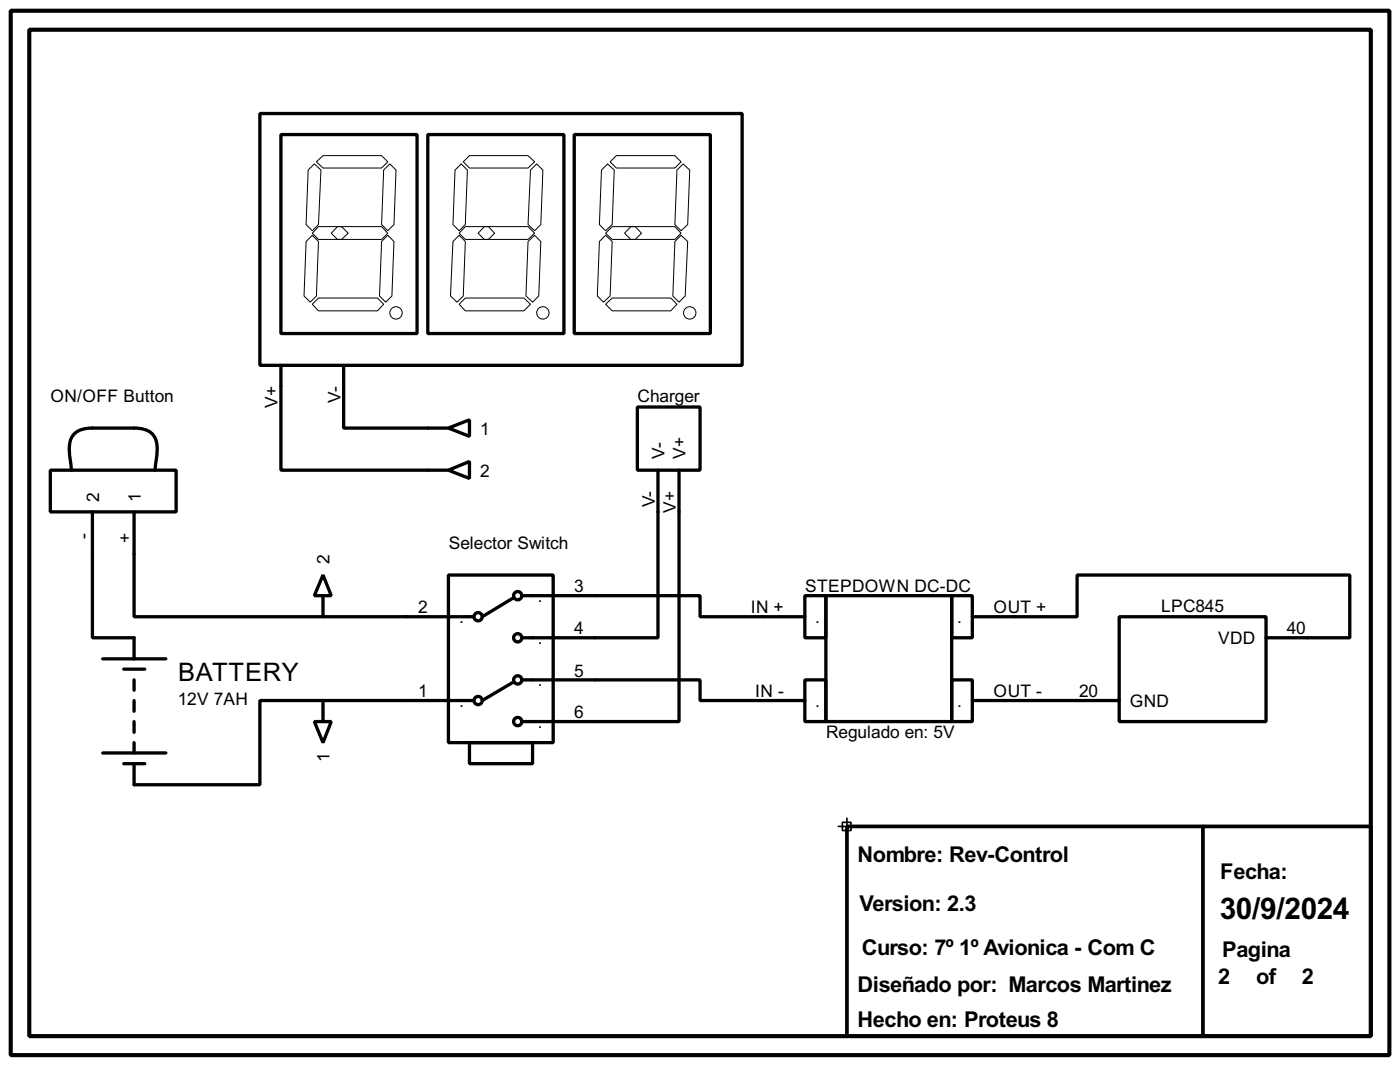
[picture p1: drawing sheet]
<svg xmlns="http://www.w3.org/2000/svg" width="170mm" height="129mm" viewBox="0 0 170 129" stroke-linecap="round" stroke-linejoin="round" font-family="sans-serif">
<g fill="none" stroke="#000" stroke-width=".4">
<path d="M31.5 13.8h58.5v30.5h-58.5zM34.1 16.3h16.5v24.1h-16.5zM51.9 16.3h16.5v24.1h-16.5zM69.6 16.3h16.5v24.1h-16.5zM6.1 57h15.3v5h-15.3zM8.7 57l-.2-1.1a5.6 5.6 0 0 1 .1-2.7 2.42 2.42 0 0 1 2.6-1.3h5.1a2.42 2.42 0 0 1 2.6 1.3 6.5 6.5 0 0 1-.1 3.3v.5M34.1 44.3v12.7h20.3M41.7 44.3v7.6h12.7M54.4 51.9l2.5-1v2zM54.4 57l2.5-1.1v2.1zM77.3 49.3h7.6v7.7h-7.6zM79.8 57v20.3h-16.5"/>
<path d="M82.3 57v30.4h-19M11.2 62v15.3h5.1v2.5M12.5 79.8h7.6M16.3 62v12.7h41.1M39.2 69.7l1 2.5h-2.1zM39.2 72.2v2.5M54.4 69.7h12.7v20.3h-12.7zM62.3 72.4l-3.8 2.3M63.3 72.2h21.6v2.5h12.7M97.6 72.2h2.5v5.1h-2.5zM100.1 72.2h15.3v15.2h-15.3zM115.4 72.2h2.5v5.1h-2.5z"/>
<path d="M117.9 74.7h12.7v-5h33v7.6h-10.1M135.7 74.7h17.8v12.7h-17.8zM12.5 91.2h7.6M15 81.1h2.6M15 92.5h2.6M16.3 82.4v1.2M16.3 84.9v1.3M16.3 87.4v1.3M16.3 90v1.2M38.1 87.4h2.1l-1 2.6zM39.2 84.9v2.5M56.9 90h7.7v2.5h-7.7z"/>
<path d="M57.4 84.9h-25.9v10.2h-15.2v-2.6M62.3 82.6l-3.8 2.3M63.3 82.4h21.6v2.5h12.7M97.6 82.4h2.5v5h-2.5zM115.4 82.4h2.5v5h-2.5zM117.9 84.9h17.8"/>
<circle cx="57.9" cy="74.7" r=".5"/>
<circle cx="62.7" cy="72.2" r=".5"/>
<circle cx="62.7" cy="77.3" r=".5"/>
<circle cx="57.9" cy="84.9" r=".5"/>
<circle cx="62.7" cy="82.4" r=".5"/>
<circle cx="62.7" cy="87.4" r=".5"/>
</g>
<path d="M1.3 1.3h167.1v126.5h-167.1zM3.6 3.6h162.6v121.9h-162.6z" fill="none" stroke="#000" stroke-width=".5"/>
<g fill="none" stroke="#000" stroke-width=".12">
<path d="M38.4 19.6l.8-.7h7.1l.7 .7-.7 .8h-7.1zM56.2 19.6l.7-.7h7.1l.8 .7-.8 .8h-7.1zM74 19.6l.7-.7h7.1l.8 .7-.8 .8h-7.1zM37.1 29.3l.8-.8 .7 .8-.2 6.6-.8 .7-.7-.7zM37.4 20.6l.7-.7 .8 .7-.3 6.6-.7 .8-.8-.8zM37.9 36.9l.7-.8h7.2l.7 .8-.7 .8h-7.2zM38.6 27.5h2.8l.8 .8-.8 .7h-2.8l-.7-.7zM40.9 27.5h5.4l.7 .8-.7 .7h-5.4l-.7-.7zM46.3 29.3l.7-.8 .8 .8-.3 6.6-.7 .7-.8-.7zM46.5 20.6l.8-.7 .7 .7-.2 6.6-.8 .8-.7-.8zM54.9 29.3l.8-.8 .7 .8-.2 6.6-.8 .7-.8-.7zM55.2 20.6l.7-.7 .8 .7-.3 6.6-.7 .8-.8-.8z"/>
<path d="M56.4 27.5h2.8l.8 .8-.8 .7h-2.8l-.7-.7zM56.4 36.1h7.1l.8 .8-.8 .8h-7.1l-.7-.8zM58.7 27.5h5.3l.8 .8-.8 .7h-5.3l-.7-.7zM64 29.3l.8-.8 .8 .8-.3 6.6-.7 .7-.8-.7zM64.3 20.6l.8-.7 .7 .7-.2 6.6-.8 .8-.8-.8zM72.9 20.6l.8-.7 .8 .7-.3 6.6-.8 .8-.7-.8zM73.4 28.5l.8 .8-.2 6.6-.8 .7-.8-.7 .3-6.6zM73.4 36.9l.8-.8h7.1l.8 .8-.8 .8h-7.1zM74.2 27.5h2.8l.8 .8-.8 .7h-2.8l-.8-.7zM76.5 27.5h5.3l.8 .8-.8 .7h-5.3l-.8-.7zM81.8 29.3l.8-.8 .8 .8-.3 6.6-.8 .7-.7-.7zM82.1 20.6l.7-.7 .8 .7-.2 6.6-.8 .8-.8-.8z"/>
<circle cx="48" cy="37.9" r=".75"/>
<circle cx="65.8" cy="37.9" r=".75"/>
<circle cx="83.6" cy="37.9" r=".75"/>
</g>
<path d="M102.7 100.1h63.5v25.4h-63.5zM145.8 100.1v25.4" fill="none" stroke="#000" stroke-width=".45"/>
<path d="M102.1 99.6h1.1v1h-1.1zM102.7 99.1v2.1M101.6 100.1h2.1" fill="none" stroke="#000" stroke-width=".2"/>
<text font-size="4.1" x="147.9" y="111.4">30/9/2024</text>
<text font-size="3.5" x="21.6" y="82.5">BATTERY</text>
<g font-size="3">
<text x="103.9" y="104.5">Nombre: Rev-Control</text>
<text x="147.9" y="106.5">Fecha:</text>
<text x="104.2" y="110.3">Version: 2.3</text>
<text x="104.4" y="115.7">Curso: 7º 1º Avionica - Com C</text>
<text x="147.7" y="119.2">2</text>
<text x="148.1" y="115.9">Pagina</text>
<text x="152.3" y="119.2">of</text>
<text x="157.8" y="119.2">2</text>
<text x="103.9" y="120.2">Diseñado por: Marcos Martinez</text>
<text x="103.9" y="124.4">Hecho en: Proteus 8</text>
</g>
<g font-size="2.4">
<text x="6.1" y="48.8">ON/OFF Button</text>
<text x="33.7" y="49.4" transform="rotate(-90 33.7 49.4)">V+</text>
<text x="41.3" y="48.8" transform="rotate(-90 41.3 48.8)">V-</text>
<text x="58.2" y="52.7">1</text>
<text x="77.3" y="48.8">Charger</text>
<text x="58.2" y="57.8">2</text>
<text x="80.6" y="55.6" transform="rotate(-90 80.6 55.6)">V-</text>
<text x="83.1" y="55.6" transform="rotate(-90 83.1 55.6)">V+</text>
<text x="10.8" y="65.3" transform="rotate(-90 10.8 65.3)">-</text>
<text x="12" y="60.8" transform="rotate(-90 12 60.8)">2</text>
<text x="15.9" y="65.8" transform="rotate(-90 15.9 65.8)">+</text>
<text x="17" y="60.8" transform="rotate(-90 17 60.8)">1</text>
<text x="79.4" y="61.5" transform="rotate(-90 79.4 61.5)">V-</text>
<text x="81.9" y="62.1" transform="rotate(-90 81.9 62.1)">V+</text>
<text x="40" y="68.3" transform="rotate(-90 40 68.3)">2</text>
<text x="54.4" y="66.6">Selector Switch</text>
<text x="69.6" y="71.8">3</text>
<text x="97.6" y="71.7">STEPDOWN DC-DC</text>
<text x="50.7" y="74.3">2</text>
<text x="55.7" y="75.5">.</text>
<text x="65.2" y="73">.</text>
<text x="69.6" y="76.9">4</text>
<text x="91" y="74.3">IN +</text>
<text x="98.8" y="75.5">.</text>
<text x="116" y="75.5">.</text>
<text x="120.4" y="74.3">OUT +</text>
<text x="140.7" y="74.2">LPC845</text>
<text x="156" y="76.9">40</text>
<text x="65.2" y="78.1">.</text>
<text x="65.2" y="83.2">.</text>
<text x="69.6" y="82">5</text>
<text x="147.6" y="78.1">VDD</text>
<text x="21.6" y="85.4">12V 7AH</text>
<text x="50.7" y="84.5">1</text>
<text x="55.7" y="85.7">.</text>
<text x="65.2" y="88.2">.</text>
<text x="69.6" y="87">6</text>
<text x="91.5" y="84.5">IN -</text>
<text x="98.8" y="85.7">.</text>
<text x="100.1" y="89.4">Regulado en: 5V</text>
<text x="116" y="85.7">.</text>
<text x="120.4" y="84.5">OUT -</text>
<text x="130.8" y="84.5">20</text>
<text x="136.9" y="85.7">GND</text>
<text x="40" y="92.4" transform="rotate(-90 40 92.4)">1</text>
</g>
</svg>
